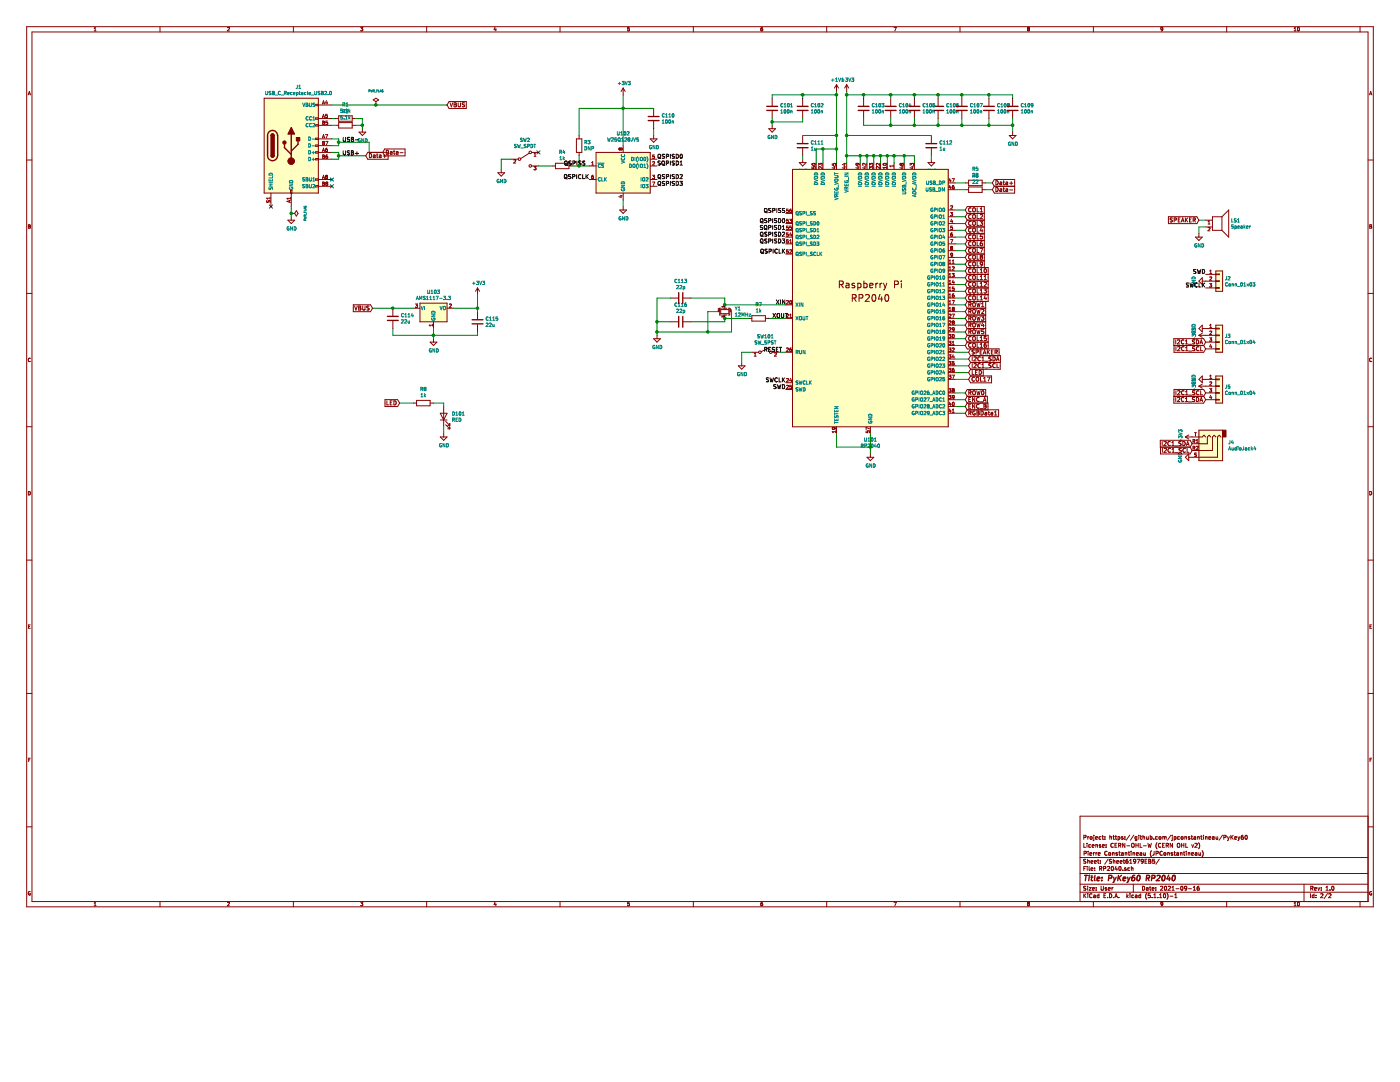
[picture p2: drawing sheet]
EESchema Schematic File Version 4
EELAYER 30 0
EELAYER END
$Descr User 20669 13780
encoding utf-8
Sheet 2 2
Title "PyKey60 RP2040"
Date "2021-09-16"
Rev "1.0"
Comp "Pierre Constantineau (JPConstantineau)"
Comment1 "License: CERN-OHL-W (CERN OHL v2)"
Comment2 "Project: https://github.com/jpconstantineau/PyKey60"
Comment3 ""
Comment4 ""
$EndDescr
$Comp
L Connector:USB_C_Receptacle_USB2.0 J1
U 1 1
P 4300 2150
F 0 "J1" H 4407 3017 50  0000 C CNN
F 1 "USB_C_Receptacle_USB2.0" H 4407 2926 50  0000 C CNN
F 2 "Connector_USB:USB_C_Receptacle_HRO_TYPE-C-31-M-12" H 4450 2150 50  0001 C CNN
F 3 "https://www.usb.org/sites/default/files/documents/usb_type-c.zip" H 4450 2150 50  0001 C CNN
	1    4300 2150
	1    0    0    -1  
$EndComp
NoConn ~ 4900 2750
NoConn ~ 4900 2650
NoConn ~ 4000 3050
$Comp
L power:GND #PWR012
U 1 1
P 4300 3200
F 0 "#PWR012" H 4300 2950 50  0001 C CNN
F 1 "GND" H 4305 3027 50  0000 C CNN
F 2 "" H 4300 3200 50  0001 C CNN
F 3 "" H 4300 3200 50  0001 C CNN
	1    4300 3200
	1    0    0    -1  
$EndComp
Wire Wire Line
	4300 3050 4300 3150
$Comp
L MCU_RaspberryPi_and_Boards:RP2040 U101
U 1 1
P 12850 4400
F 0 "U101" H 12850 2311 50  0000 C CNN
F 1 "RP2040" H 12850 2220 50  0000 C CNN
F 2 "MCU_RaspberryPi_and_Boards:RP2040-QFN-56" H 12100 4400 50  0001 C CNN
F 3 "" H 12100 4400 50  0001 C CNN
F 4 "C2040" H 12850 4400 50  0001 C CNN "LCSC"
	1    12850 4400
	1    0    0    -1  
$EndComp
$Comp
L Memory_Flash:W25Q128JVS U102
U 1 1
P 9200 2550
F 0 "U102" H 9200 3131 50  0000 C CNN
F 1 "W25Q128JVS" H 9200 3040 50  0000 C CNN
F 2 "Package_SO:SOIC-8_5.23x5.23mm_P1.27mm" H 9200 2550 50  0001 C CNN
F 3 "http://www.winbond.com/resource-files/w25q128jv_dtr%20revc%2003272018%20plus.pdf" H 9200 2550 50  0001 C CNN
F 4 "C97521" H 9200 2550 50  0001 C CNN "LCSC"
	1    9200 2550
	1    0    0    -1  
$EndComp
Wire Wire Line
	4900 2050 5000 2050
Wire Wire Line
	5000 2150 4900 2150
Wire Wire Line
	4900 2250 5000 2250
Wire Wire Line
	5000 2250 5000 2300
Wire Wire Line
	5000 2350 4900 2350
Wire Wire Line
	5000 2300 5400 2300
Connection ~ 5000 2300
Wire Wire Line
	5000 2300 5000 2350
Wire Wire Line
	5000 2050 5000 2100
Wire Wire Line
	5650 2250 5450 2250
Wire Wire Line
	5450 2250 5450 2100
Wire Wire Line
	5450 2100 5000 2100
Connection ~ 5000 2100
Wire Wire Line
	5000 2100 5000 2150
Text GLabel 5400 2300 2    60   Input ~ 0
Data+
Text GLabel 5650 2250 2    60   Input ~ 0
Data-
Text GLabel 6600 1550 2    60   Input ~ 0
VBUS
$Comp
L Device:R R1
U 1 1
P 5100 1750
F 0 "R1" V 4893 1750 50  0000 C CNN
F 1 "5.1k" V 4984 1750 50  0000 C CNN
F 2 "Resistor_SMD:R_0603_1608Metric" V 5030 1750 50  0001 C CNN
F 3 "~" H 5100 1750 50  0001 C CNN
F 4 "C23186" H 5100 1750 50  0001 C CNN "LCSC"
	1    5100 1750
	0    1    1    0   
$EndComp
$Comp
L Device:R R2
U 1 1
P 5100 1850
F 0 "R2" V 4893 1850 50  0000 C CNN
F 1 "5.1k" V 4984 1850 50  0000 C CNN
F 2 "Resistor_SMD:R_0603_1608Metric" V 5030 1850 50  0001 C CNN
F 3 "~" H 5100 1850 50  0001 C CNN
F 4 "C23186" H 5100 1850 50  0001 C CNN "LCSC"
	1    5100 1850
	0    1    1    0   
$EndComp
$Comp
L power:GND #PWR05
U 1 1
P 5350 1900
F 0 "#PWR05" H 5350 1650 50  0001 C CNN
F 1 "GND" H 5355 1727 50  0000 C CNN
F 2 "" H 5350 1900 50  0001 C CNN
F 3 "" H 5350 1900 50  0001 C CNN
	1    5350 1900
	1    0    0    -1  
$EndComp
Wire Wire Line
	5250 1750 5350 1750
Wire Wire Line
	5350 1750 5350 1850
Wire Wire Line
	5250 1850 5350 1850
Connection ~ 5350 1850
Wire Wire Line
	5350 1850 5350 1900
Wire Wire Line
	4950 1850 4900 1850
Wire Wire Line
	4900 1750 4950 1750
$Comp
L Device:R R4
U 1 1
P 8300 2450
F 0 "R4" V 8093 2450 50  0000 C CNN
F 1 "1k" V 8184 2450 50  0000 C CNN
F 2 "Resistor_SMD:R_0603_1608Metric" V 8230 2450 50  0001 C CNN
F 3 "~" H 8300 2450 50  0001 C CNN
F 4 "C21190" H 8300 2450 50  0001 C CNN "LCSC"
	1    8300 2450
	0    1    1    0   
$EndComp
$Comp
L Device:R R3
U 1 1
P 8550 2150
F 0 "R3" H 8480 2104 50  0000 R CNN
F 1 "DNP" H 8480 2195 50  0000 R CNN
F 2 "Resistor_SMD:R_0603_1608Metric" V 8480 2150 50  0001 C CNN
F 3 "~" H 8550 2150 50  0001 C CNN
F 4 "" H 8550 2150 50  0001 C CNN "Field4"
	1    8550 2150
	-1   0    0    1   
$EndComp
$Comp
L Device:C C110
U 1 1
P 9650 1750
F 0 "C110" H 9765 1796 50  0000 L CNN
F 1 "100n" H 9765 1705 50  0000 L CNN
F 2 "Capacitor_SMD:C_0603_1608Metric" H 9688 1600 50  0001 C CNN
F 3 "~" H 9650 1750 50  0001 C CNN
F 4 "C14663" H 9650 1750 50  0001 C CNN "LCSC"
	1    9650 1750
	1    0    0    -1  
$EndComp
$Comp
L power:GND #PWR011
U 1 1
P 9200 3050
F 0 "#PWR011" H 9200 2800 50  0001 C CNN
F 1 "GND" H 9205 2877 50  0000 C CNN
F 2 "" H 9200 3050 50  0001 C CNN
F 3 "" H 9200 3050 50  0001 C CNN
	1    9200 3050
	1    0    0    -1  
$EndComp
$Comp
L power:GND #PWR010
U 1 1
P 7400 2500
F 0 "#PWR010" H 7400 2250 50  0001 C CNN
F 1 "GND" H 7405 2327 50  0000 C CNN
F 2 "" H 7400 2500 50  0001 C CNN
F 3 "" H 7400 2500 50  0001 C CNN
	1    7400 2500
	1    0    0    -1  
$EndComp
Wire Wire Line
	7550 2350 7400 2350
Wire Wire Line
	7400 2350 7400 2500
Wire Wire Line
	7950 2450 8150 2450
Wire Wire Line
	8700 2450 8550 2450
Wire Wire Line
	8550 2300 8550 2450
Connection ~ 8550 2450
Wire Wire Line
	8550 2450 8450 2450
Wire Wire Line
	9200 1400 9200 1600
Wire Wire Line
	9650 1600 9200 1600
Connection ~ 9200 1600
Wire Wire Line
	9200 1600 9200 2150
Wire Wire Line
	9200 1600 8550 1600
Wire Wire Line
	8550 1600 8550 2000
$Comp
L power:GND #PWR07
U 1 1
P 9650 2000
F 0 "#PWR07" H 9650 1750 50  0001 C CNN
F 1 "GND" H 9655 1827 50  0000 C CNN
F 2 "" H 9650 2000 50  0001 C CNN
F 3 "" H 9650 2000 50  0001 C CNN
	1    9650 2000
	1    0    0    -1  
$EndComp
Wire Wire Line
	9650 2000 9650 1900
Wire Wire Line
	9200 3050 9200 2950
Text Label 8700 2650 2    60   ~ 0
QSPICLK
Text Label 9700 2350 0    60   ~ 0
QSPISD0
Text Label 9700 2450 0    60   ~ 0
SQPISD1
Text Label 9700 2650 0    60   ~ 0
QSPISD2
Text Label 9700 2750 0    60   ~ 0
QSPISD3
Text Label 11600 3750 2    60   ~ 0
QSPICLK
Text Label 11600 3600 2    60   ~ 0
QSPISD3
Text Label 11600 3500 2    60   ~ 0
QSPISD2
Text Label 11600 3400 2    60   ~ 0
SQPISD1
Text Label 11600 3300 2    60   ~ 0
QSPISD0
Text Label 8650 2450 2    60   ~ 0
QSPISS
Text Label 11600 3150 2    60   ~ 0
QSPISS
$Comp
L power:GND #PWR025
U 1 1
P 12850 6700
F 0 "#PWR025" H 12850 6450 50  0001 C CNN
F 1 "GND" H 12855 6527 50  0000 C CNN
F 2 "" H 12850 6700 50  0001 C CNN
F 3 "" H 12850 6700 50  0001 C CNN
	1    12850 6700
	1    0    0    -1  
$EndComp
Wire Wire Line
	12850 6400 12850 6600
Wire Wire Line
	12350 6400 12350 6600
Wire Wire Line
	12350 6600 12850 6600
Connection ~ 12850 6600
Wire Wire Line
	12850 6600 12850 6700
$Comp
L Switch:SW_SPST SW101
U 1 1
P 11300 5200
F 0 "SW101" H 11300 5435 50  0000 C CNN
F 1 "SW_SPST" H 11300 5344 50  0000 C CNN
F 2 "Button_Switch_SMD:Panasonic_EVQPUL_EVQPUC" H 11300 5200 50  0001 C CNN
F 3 "~" H 11300 5200 50  0001 C CNN
	1    11300 5200
	1    0    0    -1  
$EndComp
$Comp
L power:GND #PWR020
U 1 1
P 10950 5350
F 0 "#PWR020" H 10950 5100 50  0001 C CNN
F 1 "GND" H 10955 5177 50  0000 C CNN
F 2 "" H 10950 5350 50  0001 C CNN
F 3 "" H 10950 5350 50  0001 C CNN
	1    10950 5350
	1    0    0    -1  
$EndComp
Wire Wire Line
	11100 5200 10950 5200
Wire Wire Line
	10950 5200 10950 5350
Wire Wire Line
	11500 5200 11600 5200
Text GLabel 14650 2700 2    60   Input ~ 0
Data+
Text GLabel 14650 2800 2    60   Input ~ 0
Data-
$Comp
L Device:R R5
U 1 1
P 14400 2700
F 0 "R5" V 14193 2700 50  0000 C CNN
F 1 "22" V 14284 2700 50  0000 C CNN
F 2 "Resistor_SMD:R_0603_1608Metric" V 14330 2700 50  0001 C CNN
F 3 "~" H 14400 2700 50  0001 C CNN
F 4 "C23345" H 14400 2700 50  0001 C CNN "LCSC"
	1    14400 2700
	0    1    1    0   
$EndComp
$Comp
L Device:R R6
U 1 1
P 14400 2800
F 0 "R6" V 14193 2800 50  0000 C CNN
F 1 "22" V 14284 2800 50  0000 C CNN
F 2 "Resistor_SMD:R_0603_1608Metric" V 14330 2800 50  0001 C CNN
F 3 "~" H 14400 2800 50  0001 C CNN
F 4 "C23345" H 14400 2800 50  0001 C CNN "LCSC"
	1    14400 2800
	0    1    1    0   
$EndComp
Wire Wire Line
	14100 2700 14250 2700
Wire Wire Line
	14550 2700 14650 2700
Wire Wire Line
	14650 2800 14550 2800
Wire Wire Line
	14250 2800 14100 2800
Wire Wire Line
	12500 2400 12500 2300
Wire Wire Line
	13500 2400 13500 2300
Wire Wire Line
	13500 2300 13350 2300
Connection ~ 12500 2300
Wire Wire Line
	12500 2300 12500 2000
Wire Wire Line
	12700 2400 12700 2300
Connection ~ 12700 2300
Wire Wire Line
	12700 2300 12500 2300
Wire Wire Line
	12800 2400 12800 2300
Connection ~ 12800 2300
Wire Wire Line
	12800 2300 12700 2300
Wire Wire Line
	12900 2400 12900 2300
Connection ~ 12900 2300
Wire Wire Line
	12900 2300 12800 2300
Wire Wire Line
	13000 2400 13000 2300
Connection ~ 13000 2300
Wire Wire Line
	13000 2300 12900 2300
Wire Wire Line
	13100 2400 13100 2300
Connection ~ 13100 2300
Wire Wire Line
	13100 2300 13000 2300
Wire Wire Line
	13200 2400 13200 2300
Connection ~ 13200 2300
Wire Wire Line
	13200 2300 13100 2300
Wire Wire Line
	13350 2400 13350 2300
Connection ~ 13350 2300
Wire Wire Line
	13350 2300 13200 2300
$Comp
L power:+1V1 #PWR01
U 1 1
P 12350 1350
F 0 "#PWR01" H 12350 1200 50  0001 C CNN
F 1 "+1V1" H 12365 1523 50  0000 C CNN
F 2 "" H 12350 1350 50  0001 C CNN
F 3 "" H 12350 1350 50  0001 C CNN
	1    12350 1350
	1    0    0    -1  
$EndComp
$Comp
L power:+3V3 #PWR02
U 1 1
P 12500 1350
F 0 "#PWR02" H 12500 1200 50  0001 C CNN
F 1 "+3V3" H 12515 1523 50  0000 C CNN
F 2 "" H 12500 1350 50  0001 C CNN
F 3 "" H 12500 1350 50  0001 C CNN
	1    12500 1350
	1    0    0    -1  
$EndComp
$Comp
L Device:C C103
U 1 1
P 12750 1600
F 0 "C103" H 12865 1646 50  0000 L CNN
F 1 "100n" H 12865 1555 50  0000 L CNN
F 2 "Capacitor_SMD:C_0603_1608Metric" H 12788 1450 50  0001 C CNN
F 3 "~" H 12750 1600 50  0001 C CNN
F 4 "C14663" H 12750 1600 50  0001 C CNN "LCSC"
	1    12750 1600
	1    0    0    -1  
$EndComp
$Comp
L Device:C C104
U 1 1
P 13150 1600
F 0 "C104" H 13265 1646 50  0000 L CNN
F 1 "100n" H 13265 1555 50  0000 L CNN
F 2 "Capacitor_SMD:C_0603_1608Metric" H 13188 1450 50  0001 C CNN
F 3 "~" H 13150 1600 50  0001 C CNN
F 4 "C14663" H 13150 1600 50  0001 C CNN "LCSC"
	1    13150 1600
	1    0    0    -1  
$EndComp
$Comp
L Device:C C105
U 1 1
P 13500 1600
F 0 "C105" H 13615 1646 50  0000 L CNN
F 1 "100n" H 13615 1555 50  0000 L CNN
F 2 "Capacitor_SMD:C_0603_1608Metric" H 13538 1450 50  0001 C CNN
F 3 "~" H 13500 1600 50  0001 C CNN
F 4 "C14663" H 13500 1600 50  0001 C CNN "LCSC"
	1    13500 1600
	1    0    0    -1  
$EndComp
$Comp
L Device:C C106
U 1 1
P 13850 1600
F 0 "C106" H 13965 1646 50  0000 L CNN
F 1 "100n" H 13965 1555 50  0000 L CNN
F 2 "Capacitor_SMD:C_0603_1608Metric" H 13888 1450 50  0001 C CNN
F 3 "~" H 13850 1600 50  0001 C CNN
F 4 "C14663" H 13850 1600 50  0001 C CNN "LCSC"
	1    13850 1600
	1    0    0    -1  
$EndComp
$Comp
L Device:C C107
U 1 1
P 14200 1600
F 0 "C107" H 14315 1646 50  0000 L CNN
F 1 "100n" H 14315 1555 50  0000 L CNN
F 2 "Capacitor_SMD:C_0603_1608Metric" H 14238 1450 50  0001 C CNN
F 3 "~" H 14200 1600 50  0001 C CNN
F 4 "C14663" H 14200 1600 50  0001 C CNN "LCSC"
	1    14200 1600
	1    0    0    -1  
$EndComp
$Comp
L Device:C C108
U 1 1
P 14600 1600
F 0 "C108" H 14715 1646 50  0000 L CNN
F 1 "100n" H 14715 1555 50  0000 L CNN
F 2 "Capacitor_SMD:C_0603_1608Metric" H 14638 1450 50  0001 C CNN
F 3 "~" H 14600 1600 50  0001 C CNN
F 4 "C14663" H 14600 1600 50  0001 C CNN "LCSC"
	1    14600 1600
	1    0    0    -1  
$EndComp
$Comp
L Device:C C109
U 1 1
P 14950 1600
F 0 "C109" H 15065 1646 50  0000 L CNN
F 1 "100n" H 15065 1555 50  0000 L CNN
F 2 "Capacitor_SMD:C_0603_1608Metric" H 14988 1450 50  0001 C CNN
F 3 "~" H 14950 1600 50  0001 C CNN
F 4 "C14663" H 14950 1600 50  0001 C CNN "LCSC"
	1    14950 1600
	1    0    0    -1  
$EndComp
$Comp
L Device:C C102
U 1 1
P 11850 1600
F 0 "C102" H 11965 1646 50  0000 L CNN
F 1 "100n" H 11965 1555 50  0000 L CNN
F 2 "Capacitor_SMD:C_0603_1608Metric" H 11888 1450 50  0001 C CNN
F 3 "~" H 11850 1600 50  0001 C CNN
F 4 "C14663" H 11850 1600 50  0001 C CNN "LCSC"
	1    11850 1600
	1    0    0    -1  
$EndComp
$Comp
L Device:C C101
U 1 1
P 11400 1600
F 0 "C101" H 11515 1646 50  0000 L CNN
F 1 "100n" H 11515 1555 50  0000 L CNN
F 2 "Capacitor_SMD:C_0603_1608Metric" H 11438 1450 50  0001 C CNN
F 3 "~" H 11400 1600 50  0001 C CNN
F 4 "C14663" H 11400 1600 50  0001 C CNN "LCSC"
	1    11400 1600
	1    0    0    -1  
$EndComp
$Comp
L Device:C C111
U 1 1
P 11850 2150
F 0 "C111" H 11965 2196 50  0000 L CNN
F 1 "1u" H 11965 2105 50  0000 L CNN
F 2 "Capacitor_SMD:C_0603_1608Metric" H 11888 2000 50  0001 C CNN
F 3 "~" H 11850 2150 50  0001 C CNN
F 4 "C15849" H 11850 2150 50  0001 C CNN "LCSC"
	1    11850 2150
	1    0    0    -1  
$EndComp
$Comp
L Device:C C112
U 1 1
P 13750 2150
F 0 "C112" H 13865 2196 50  0000 L CNN
F 1 "1u" H 13865 2105 50  0000 L CNN
F 2 "Capacitor_SMD:C_0603_1608Metric" H 13788 2000 50  0001 C CNN
F 3 "~" H 13750 2150 50  0001 C CNN
F 4 "C15849" H 13750 2150 50  0001 C CNN "LCSC"
	1    13750 2150
	1    0    0    -1  
$EndComp
$Comp
L power:GND #PWR04
U 1 1
P 11400 1850
F 0 "#PWR04" H 11400 1600 50  0001 C CNN
F 1 "GND" H 11405 1677 50  0000 C CNN
F 2 "" H 11400 1850 50  0001 C CNN
F 3 "" H 11400 1850 50  0001 C CNN
	1    11400 1850
	1    0    0    -1  
$EndComp
$Comp
L power:GND #PWR08
U 1 1
P 11850 2350
F 0 "#PWR08" H 11850 2100 50  0001 C CNN
F 1 "GND" H 11855 2177 50  0000 C CNN
F 2 "" H 11850 2350 50  0001 C CNN
F 3 "" H 11850 2350 50  0001 C CNN
	1    11850 2350
	1    0    0    -1  
$EndComp
$Comp
L power:GND #PWR09
U 1 1
P 13750 2350
F 0 "#PWR09" H 13750 2100 50  0001 C CNN
F 1 "GND" H 13755 2177 50  0000 C CNN
F 2 "" H 13750 2350 50  0001 C CNN
F 3 "" H 13750 2350 50  0001 C CNN
	1    13750 2350
	1    0    0    -1  
$EndComp
Wire Wire Line
	12350 2400 12350 2200
Wire Wire Line
	12350 1400 11850 1400
Wire Wire Line
	11400 1400 11400 1450
Connection ~ 12350 1400
Wire Wire Line
	12350 1400 12350 1350
Wire Wire Line
	11850 1450 11850 1400
Connection ~ 11850 1400
Wire Wire Line
	11850 1400 11400 1400
Wire Wire Line
	14950 1450 14950 1400
Wire Wire Line
	14950 1400 14600 1400
Connection ~ 12500 1400
Wire Wire Line
	12500 1400 12500 1350
$Comp
L power:GND #PWR06
U 1 1
P 14950 1950
F 0 "#PWR06" H 14950 1700 50  0001 C CNN
F 1 "GND" H 14955 1777 50  0000 C CNN
F 2 "" H 14950 1950 50  0001 C CNN
F 3 "" H 14950 1950 50  0001 C CNN
	1    14950 1950
	1    0    0    -1  
$EndComp
Wire Wire Line
	12750 1750 12750 1850
Wire Wire Line
	12750 1850 13150 1850
Wire Wire Line
	14950 1850 14950 1950
Wire Wire Line
	13750 2000 12500 2000
Connection ~ 12500 2000
Wire Wire Line
	12500 2000 12500 1400
Wire Wire Line
	12350 2000 11850 2000
Connection ~ 12350 2000
Wire Wire Line
	12350 2000 12350 1400
Wire Wire Line
	11400 1850 11400 1800
Wire Wire Line
	11850 1750 11850 1800
Wire Wire Line
	11850 1800 11400 1800
Connection ~ 11400 1800
Wire Wire Line
	11400 1800 11400 1750
Wire Wire Line
	11850 2300 11850 2350
Wire Wire Line
	13750 2300 13750 2350
Wire Wire Line
	13150 1750 13150 1850
Connection ~ 13150 1850
Wire Wire Line
	13150 1850 13500 1850
Wire Wire Line
	13500 1750 13500 1850
Connection ~ 13500 1850
Wire Wire Line
	13500 1850 13850 1850
Wire Wire Line
	13850 1750 13850 1850
Connection ~ 13850 1850
Wire Wire Line
	13850 1850 14200 1850
Wire Wire Line
	14200 1750 14200 1850
Connection ~ 14200 1850
Wire Wire Line
	14200 1850 14600 1850
Wire Wire Line
	14600 1750 14600 1850
Connection ~ 14600 1850
Wire Wire Line
	14600 1850 14950 1850
Wire Wire Line
	14950 1750 14950 1850
Connection ~ 14950 1850
Wire Wire Line
	14600 1450 14600 1400
Connection ~ 14600 1400
Wire Wire Line
	14600 1400 14200 1400
Wire Wire Line
	14200 1450 14200 1400
Connection ~ 14200 1400
Wire Wire Line
	14200 1400 13850 1400
Wire Wire Line
	13850 1450 13850 1400
Connection ~ 13850 1400
Wire Wire Line
	13850 1400 13500 1400
Wire Wire Line
	13500 1450 13500 1400
Connection ~ 13500 1400
Wire Wire Line
	13500 1400 13150 1400
Wire Wire Line
	13150 1450 13150 1400
Connection ~ 13150 1400
Wire Wire Line
	13150 1400 12750 1400
Wire Wire Line
	12750 1450 12750 1400
Connection ~ 12750 1400
Wire Wire Line
	12750 1400 12500 1400
Wire Wire Line
	12050 2400 12050 2200
Wire Wire Line
	12050 2200 12150 2200
Connection ~ 12350 2200
Wire Wire Line
	12350 2200 12350 2000
Wire Wire Line
	12150 2400 12150 2200
Connection ~ 12150 2200
Wire Wire Line
	12150 2200 12350 2200
$Comp
L Device:Crystal_GND24_Small Y1
U 1 1
P 10700 4600
F 0 "Y1" V 10654 4744 50  0000 L CNN
F 1 "12MHz" V 10745 4744 50  0000 L CNN
F 2 "Crystal:Crystal_SMD_3225-4Pin_3.2x2.5mm" H 10700 4600 50  0001 C CNN
F 3 "~" H 10700 4600 50  0001 C CNN
F 4 "C93114" V 10700 4600 50  0001 C CNN "LCSC"
	1    10700 4600
	0    1    1    0   
$EndComp
$Comp
L power:GND #PWR017
U 1 1
P 9700 4950
F 0 "#PWR017" H 9700 4700 50  0001 C CNN
F 1 "GND" H 9705 4777 50  0000 C CNN
F 2 "" H 9700 4950 50  0001 C CNN
F 3 "" H 9700 4950 50  0001 C CNN
	1    9700 4950
	1    0    0    -1  
$EndComp
$Comp
L Device:C C116
U 1 1
P 10050 4750
F 0 "C116" V 9798 4750 50  0000 C CNN
F 1 "22p" V 9889 4750 50  0000 C CNN
F 2 "Capacitor_SMD:C_0603_1608Metric" H 10088 4600 50  0001 C CNN
F 3 "~" H 10050 4750 50  0001 C CNN
F 4 "C1653" H 10050 4750 50  0001 C CNN "LCSC"
	1    10050 4750
	0    1    1    0   
$EndComp
$Comp
L Device:C C113
U 1 1
P 10050 4400
F 0 "C113" V 9798 4400 50  0000 C CNN
F 1 "22p" V 9889 4400 50  0000 C CNN
F 2 "Capacitor_SMD:C_0603_1608Metric" H 10088 4250 50  0001 C CNN
F 3 "~" H 10050 4400 50  0001 C CNN
F 4 "C1653" H 10050 4400 50  0001 C CNN "LCSC"
	1    10050 4400
	0    1    1    0   
$EndComp
Wire Wire Line
	11600 4500 10700 4500
$Comp
L Device:R R7
U 1 1
P 11200 4700
F 0 "R7" V 10993 4700 50  0000 C CNN
F 1 "1k" V 11084 4700 50  0000 C CNN
F 2 "Resistor_SMD:R_0603_1608Metric" V 11130 4700 50  0001 C CNN
F 3 "~" H 11200 4700 50  0001 C CNN
F 4 "C21190" H 11200 4700 50  0001 C CNN "LCSC"
	1    11200 4700
	0    1    1    0   
$EndComp
Wire Wire Line
	11600 4700 11350 4700
Wire Wire Line
	11050 4700 10700 4700
Wire Wire Line
	10800 4600 10800 4900
Wire Wire Line
	10800 4900 10450 4900
Wire Wire Line
	9700 4900 9700 4950
Wire Wire Line
	10600 4600 10450 4600
Wire Wire Line
	10450 4600 10450 4900
Connection ~ 10450 4900
Wire Wire Line
	10450 4900 9700 4900
Wire Wire Line
	10700 4700 10700 4750
Wire Wire Line
	10700 4750 10200 4750
Connection ~ 10700 4700
Wire Wire Line
	10700 4500 10700 4400
Wire Wire Line
	10700 4400 10200 4400
Connection ~ 10700 4500
Wire Wire Line
	9900 4400 9700 4400
Wire Wire Line
	9700 4400 9700 4750
Connection ~ 9700 4900
Wire Wire Line
	9900 4750 9700 4750
Connection ~ 9700 4750
Wire Wire Line
	9700 4750 9700 4900
Text Label 11450 4500 0    60   ~ 0
XIN
Text Label 11400 4700 0    60   ~ 0
XOUT
Text Label 11550 5200 2    60   ~ 0
RESET
Text Label 11600 5650 2    60   ~ 0
SWCLK
Text Label 11600 5750 2    60   ~ 0
SWD
Text Label 5050 2100 0    60   ~ 0
USB-
Text Label 5050 2300 0    60   ~ 0
USB+
Wire Wire Line
	14100 3100 14250 3100
Wire Wire Line
	14100 3200 14250 3200
Wire Wire Line
	14100 3300 14250 3300
Wire Wire Line
	14100 3400 14250 3400
Wire Wire Line
	14100 3500 14250 3500
Wire Wire Line
	14100 3600 14250 3600
Wire Wire Line
	14100 3700 14250 3700
Wire Wire Line
	14100 3800 14250 3800
Text GLabel 14250 3100 2    60   Input ~ 0
COL1
Text GLabel 14250 3200 2    60   Input ~ 0
COL2
Text GLabel 14250 3300 2    60   Input ~ 0
COL3
Text GLabel 14250 3400 2    60   Input ~ 0
COL4
Text GLabel 14250 3500 2    60   Input ~ 0
COL5
Text GLabel 14250 3600 2    60   Input ~ 0
COL6
Text GLabel 14250 3700 2    60   Input ~ 0
COL7
Text GLabel 14250 3800 2    60   Input ~ 0
COL8
Text GLabel 14250 3900 2    60   Input ~ 0
COL9
Wire Wire Line
	14100 3900 14250 3900
Text GLabel 14250 4000 2    60   Input ~ 0
COL10
Text GLabel 14250 4100 2    60   Input ~ 0
COL11
Wire Wire Line
	14250 4000 14100 4000
Wire Wire Line
	14100 4100 14250 4100
Text GLabel 14250 4200 2    60   Input ~ 0
COL12
Text GLabel 14250 4300 2    60   Input ~ 0
COL13
Text GLabel 14250 4400 2    60   Input ~ 0
COL14
Wire Wire Line
	14100 4400 14250 4400
Wire Wire Line
	14250 4300 14100 4300
Wire Wire Line
	14100 4200 14250 4200
Text GLabel 14250 4500 2    60   Input ~ 0
ROW1
Text GLabel 14250 4600 2    60   Input ~ 0
ROW2
Wire Wire Line
	14250 4600 14100 4600
Wire Wire Line
	14250 4500 14100 4500
Text GLabel 14250 4700 2    60   Input ~ 0
ROW3
Text GLabel 14250 4800 2    60   Input ~ 0
ROW4
Text GLabel 14250 4900 2    60   Input ~ 0
ROW5
Wire Wire Line
	14100 4900 14250 4900
Wire Wire Line
	14250 4800 14100 4800
Wire Wire Line
	14100 4700 14250 4700
$Comp
L Regulator_Linear:AMS1117-3.3 U103
U 1 1
P 6400 4550
F 0 "U103" H 6400 4792 50  0000 C CNN
F 1 "AMS1117-3.3" H 6400 4701 50  0000 C CNN
F 2 "Package_TO_SOT_SMD:SOT-223-3_TabPin2" H 6400 4750 50  0001 C CNN
F 3 "http://www.advanced-monolithic.com/pdf/ds1117.pdf" H 6500 4300 50  0001 C CNN
F 4 "C6186" H 6400 4550 50  0001 C CNN "LCSC"
	1    6400 4550
	1    0    0    -1  
$EndComp
Text GLabel 5500 4550 0    60   Input ~ 0
VBUS
$Comp
L power:GND #PWR019
U 1 1
P 6400 5000
F 0 "#PWR019" H 6400 4750 50  0001 C CNN
F 1 "GND" H 6405 4827 50  0000 C CNN
F 2 "" H 6400 5000 50  0001 C CNN
F 3 "" H 6400 5000 50  0001 C CNN
	1    6400 5000
	1    0    0    -1  
$EndComp
$Comp
L power:+3V3 #PWR03
U 1 1
P 9200 1400
F 0 "#PWR03" H 9200 1250 50  0001 C CNN
F 1 "+3V3" H 9215 1573 50  0000 C CNN
F 2 "" H 9200 1400 50  0001 C CNN
F 3 "" H 9200 1400 50  0001 C CNN
	1    9200 1400
	1    0    0    -1  
$EndComp
$Comp
L power:+3V3 #PWR015
U 1 1
P 7050 4350
F 0 "#PWR015" H 7050 4200 50  0001 C CNN
F 1 "+3V3" H 7065 4523 50  0000 C CNN
F 2 "" H 7050 4350 50  0001 C CNN
F 3 "" H 7050 4350 50  0001 C CNN
	1    7050 4350
	1    0    0    -1  
$EndComp
$Comp
L Device:C C115
U 1 1
P 7050 4750
F 0 "C115" H 7165 4796 50  0000 L CNN
F 1 "22u" H 7165 4705 50  0000 L CNN
F 2 "Capacitor_SMD:C_0603_1608Metric" H 7088 4600 50  0001 C CNN
F 3 "~" H 7050 4750 50  0001 C CNN
F 4 "C59461" H 7050 4750 50  0001 C CNN "LCSC"
	1    7050 4750
	1    0    0    -1  
$EndComp
$Comp
L Device:C C114
U 1 1
P 5800 4700
F 0 "C114" H 5915 4746 50  0000 L CNN
F 1 "22u" H 5915 4655 50  0000 L CNN
F 2 "Capacitor_SMD:C_0603_1608Metric" H 5838 4550 50  0001 C CNN
F 3 "~" H 5800 4700 50  0001 C CNN
F 4 "C59461" H 5800 4700 50  0001 C CNN "LCSC"
	1    5800 4700
	1    0    0    -1  
$EndComp
Wire Wire Line
	5500 4550 5800 4550
Wire Wire Line
	5800 4550 6100 4550
Connection ~ 5800 4550
Wire Wire Line
	6700 4550 7050 4550
Wire Wire Line
	7050 4550 7050 4600
Wire Wire Line
	7050 4350 7050 4550
Connection ~ 7050 4550
Wire Wire Line
	6400 4850 6400 4950
Wire Wire Line
	5800 4850 5800 4950
Wire Wire Line
	5800 4950 6400 4950
Connection ~ 6400 4950
Wire Wire Line
	6400 4950 6400 5000
Wire Wire Line
	7050 4900 7050 4950
Wire Wire Line
	7050 4950 6400 4950
Text GLabel 14250 6100 2    60   Input ~ 0
RGBData1
Wire Wire Line
	14100 6100 14250 6100
$Comp
L Switch:SW_SPDT SW2
U 1 1
P 7750 2350
F 0 "SW2" H 7750 2635 50  0000 C CNN
F 1 "SW_SPDT" H 7750 2544 50  0000 C CNN
F 2 "Button_Switch_SMD:SW_SPDT_PCM12" H 7750 2350 50  0001 C CNN
F 3 "~" H 7750 2350 50  0001 C CNN
	1    7750 2350
	1    0    0    -1  
$EndComp
NoConn ~ 7950 2250
$Comp
L power:PWR_FLAG #FLG01
U 1 1
P 5550 1550
F 0 "#FLG01" H 5550 1645 30  0001 C CNN
F 1 "PWR_FLAG" H 5550 1758 30  0000 C CNN
F 2 "" H 5550 1550 60  0000 C CNN
F 3 "" H 5550 1550 60  0000 C CNN
	1    5550 1550
	1    0    0    -1  
$EndComp
$Comp
L Device:LED D101
U 1 1
P 6550 6150
F 0 "D101" V 6589 6032 50  0000 R CNN
F 1 "RED" V 6498 6032 50  0000 R CNN
F 2 "LED_SMD:LED_0603_1608Metric" H 6550 6150 50  0001 C CNN
F 3 "~" H 6550 6150 50  0001 C CNN
F 4 "C2286" V 6550 6150 50  0001 C CNN "LCSC"
	1    6550 6150
	0    -1   -1   0   
$EndComp
$Comp
L Device:R R8
U 1 1
P 6250 5950
F 0 "R8" V 6043 5950 50  0000 C CNN
F 1 "1k" V 6134 5950 50  0000 C CNN
F 2 "Resistor_SMD:R_0603_1608Metric" V 6180 5950 50  0001 C CNN
F 3 "~" H 6250 5950 50  0001 C CNN
F 4 "C21190" H 6250 5950 50  0001 C CNN "LCSC"
	1    6250 5950
	0    1    1    0   
$EndComp
$Comp
L power:GND #PWR023
U 1 1
P 6550 6400
F 0 "#PWR023" H 6550 6150 50  0001 C CNN
F 1 "GND" H 6555 6227 50  0000 C CNN
F 2 "" H 6550 6400 50  0001 C CNN
F 3 "" H 6550 6400 50  0001 C CNN
	1    6550 6400
	1    0    0    -1  
$EndComp
Wire Wire Line
	6400 5950 6550 5950
Wire Wire Line
	6550 5950 6550 6000
Wire Wire Line
	6550 6300 6550 6400
Text GLabel 14300 5500 2    60   Input ~ 0
LED
Text GLabel 5900 5950 0    60   Input ~ 0
LED
Wire Wire Line
	5900 5950 6100 5950
Text GLabel 14300 5400 2    60   Input ~ 0
I2C1_SCL
Text GLabel 14300 5300 2    60   Input ~ 0
I2C1_SDA
Wire Wire Line
	14100 5300 14300 5300
Wire Wire Line
	14300 5400 14100 5400
Wire Wire Line
	14100 5500 14300 5500
Text GLabel 14250 6000 2    60   Input ~ 0
ENC_B
Text GLabel 14250 5900 2    60   Input ~ 0
ENC_A
Text GLabel 14250 5800 2    60   Input ~ 0
ROW0
Text GLabel 14300 5600 2    60   Input ~ 0
COL17
Wire Wire Line
	14300 5600 14100 5600
Wire Wire Line
	14100 5800 14250 5800
Wire Wire Line
	14250 5900 14100 5900
Wire Wire Line
	14100 6000 14250 6000
Text GLabel 14300 5200 2    60   Input ~ 0
SPEAKER
Wire Wire Line
	14100 5200 14300 5200
Wire Wire Line
	4900 1550 5550 1550
Connection ~ 5550 1550
$Comp
L power:PWR_FLAG #FLG02
U 1 1
P 4300 3150
F 0 "#FLG02" H 4300 3245 30  0001 C CNN
F 1 "PWR_FLAG" H 4300 3358 30  0000 C CNN
F 2 "" H 4300 3150 60  0000 C CNN
F 3 "" H 4300 3150 60  0000 C CNN
	1    4300 3150
	0    1    1    0   
$EndComp
Connection ~ 4300 3150
Wire Wire Line
	4300 3150 4300 3200
Wire Wire Line
	5550 1550 6600 1550
Text GLabel 14250 5100 2    60   Input ~ 0
COL16
Text GLabel 14250 5000 2    60   Input ~ 0
COL15
Wire Wire Line
	14100 5100 14250 5100
Wire Wire Line
	14250 5000 14100 5000
$Comp
L Device:Speaker LS1
U 1 1
P 18000 3250
F 0 "LS1" H 18170 3246 50  0000 L CNN
F 1 "Speaker" H 18170 3155 50  0000 L CNN
F 2 "Buzzer_Beeper:Buzzer_Mallory_AST1109MLTRQ" H 18000 3050 50  0001 C CNN
F 3 "~" H 17990 3200 50  0001 C CNN
	1    18000 3250
	1    0    0    -1  
$EndComp
Text GLabel 17700 3250 0    60   Input ~ 0
SPEAKER
$Comp
L power:GND #PWR013
U 1 1
P 17700 3450
F 0 "#PWR013" H 17700 3200 50  0001 C CNN
F 1 "GND" H 17705 3277 50  0000 C CNN
F 2 "" H 17700 3450 50  0001 C CNN
F 3 "" H 17700 3450 50  0001 C CNN
	1    17700 3450
	1    0    0    -1  
$EndComp
Wire Wire Line
	17700 3250 17800 3250
Wire Wire Line
	17800 3350 17700 3350
Wire Wire Line
	17700 3350 17700 3450
$Comp
L Connector_Generic:Conn_01x03 J2
U 1 1
P 18000 4150
F 0 "J2" H 18080 4192 50  0000 L CNN
F 1 "Conn_01x03" H 18080 4101 50  0000 L CNN
F 2 "Connector_PinHeader_2.54mm:PinHeader_1x03_P2.54mm_Vertical" H 18000 4150 50  0001 C CNN
F 3 "~" H 18000 4150 50  0001 C CNN
	1    18000 4150
	1    0    0    -1  
$EndComp
$Comp
L power:GND #PWR014
U 1 1
P 17800 4150
F 0 "#PWR014" H 17800 3900 50  0001 C CNN
F 1 "GND" H 17805 3977 50  0000 C CNN
F 2 "" H 17800 4150 50  0001 C CNN
F 3 "" H 17800 4150 50  0001 C CNN
	1    17800 4150
	0    1    1    0   
$EndComp
Text Label 17800 4050 2    60   ~ 0
SWD
Text Label 17800 4250 2    60   ~ 0
SWCLK
$Comp
L Connector_Generic:Conn_01x04 J3
U 1 1
P 18000 4950
F 0 "J3" H 18080 4942 50  0000 L CNN
F 1 "Conn_01x04" H 18080 4851 50  0000 L CNN
F 2 "Connector_JST:JST_SH_SM04B-SRSS-TB_1x04-1MP_P1.00mm_Horizontal" H 18000 4950 50  0001 C CNN
F 3 "~" H 18000 4950 50  0001 C CNN
	1    18000 4950
	1    0    0    -1  
$EndComp
$Comp
L power:GND #PWR016
U 1 1
P 17800 4850
F 0 "#PWR016" H 17800 4600 50  0001 C CNN
F 1 "GND" H 17805 4677 50  0000 C CNN
F 2 "" H 17800 4850 50  0001 C CNN
F 3 "" H 17800 4850 50  0001 C CNN
	1    17800 4850
	0    1    1    0   
$EndComp
$Comp
L power:+3V3 #PWR018
U 1 1
P 17800 4950
F 0 "#PWR018" H 17800 4800 50  0001 C CNN
F 1 "+3V3" H 17815 5123 50  0000 C CNN
F 2 "" H 17800 4950 50  0001 C CNN
F 3 "" H 17800 4950 50  0001 C CNN
	1    17800 4950
	0    -1   -1   0   
$EndComp
Text GLabel 17800 5050 0    60   Input ~ 0
I2C1_SDA
Text GLabel 17800 5150 0    60   Input ~ 0
I2C1_SCL
$Comp
L Connector_Generic:Conn_01x04 J5
U 1 1
P 18000 5700
F 0 "J5" H 18080 5692 50  0000 L CNN
F 1 "Conn_01x04" H 18080 5601 50  0000 L CNN
F 2 "Connector_PinHeader_2.54mm:PinHeader_1x04_P2.54mm_Vertical" H 18000 5700 50  0001 C CNN
F 3 "~" H 18000 5700 50  0001 C CNN
	1    18000 5700
	1    0    0    -1  
$EndComp
Text GLabel 17800 5800 0    60   Input ~ 0
I2C1_SCL
Text GLabel 17800 5900 0    60   Input ~ 0
I2C1_SDA
$Comp
L power:+3V3 #PWR022
U 1 1
P 17800 5700
F 0 "#PWR022" H 17800 5550 50  0001 C CNN
F 1 "+3V3" H 17815 5873 50  0000 C CNN
F 2 "" H 17800 5700 50  0001 C CNN
F 3 "" H 17800 5700 50  0001 C CNN
	1    17800 5700
	0    -1   -1   0   
$EndComp
$Comp
L power:GND #PWR021
U 1 1
P 17800 5600
F 0 "#PWR021" H 17800 5350 50  0001 C CNN
F 1 "GND" H 17805 5427 50  0000 C CNN
F 2 "" H 17800 5600 50  0001 C CNN
F 3 "" H 17800 5600 50  0001 C CNN
	1    17800 5600
	0    1    1    0   
$EndComp
$Comp
L Connector:AudioJack4 J4
U 1 1
P 17800 6650
F 0 "J4" H 17470 6533 50  0000 R CNN
F 1 "AudioJack4" H 17470 6624 50  0000 R CNN
F 2 "Connector_Audio:Jack_3.5mm_PJ320D_Horizontal" H 17800 6650 50  0001 C CNN
F 3 "~" H 17800 6650 50  0001 C CNN
	1    17800 6650
	-1   0    0    1   
$EndComp
$Comp
L power:+3V3 #PWR024
U 1 1
P 17600 6450
F 0 "#PWR024" H 17600 6300 50  0001 C CNN
F 1 "+3V3" H 17615 6623 50  0000 C CNN
F 2 "" H 17600 6450 50  0001 C CNN
F 3 "" H 17600 6450 50  0001 C CNN
	1    17600 6450
	0    -1   -1   0   
$EndComp
$Comp
L power:GND #PWR026
U 1 1
P 17600 6750
F 0 "#PWR026" H 17600 6500 50  0001 C CNN
F 1 "GND" H 17605 6577 50  0000 C CNN
F 2 "" H 17600 6750 50  0001 C CNN
F 3 "" H 17600 6750 50  0001 C CNN
	1    17600 6750
	0    1    1    0   
$EndComp
Text GLabel 17600 6550 0    60   Input ~ 0
I2C1_SDA
Text GLabel 17600 6650 0    60   Input ~ 0
I2C1_SCL
$EndSCHEMATC
